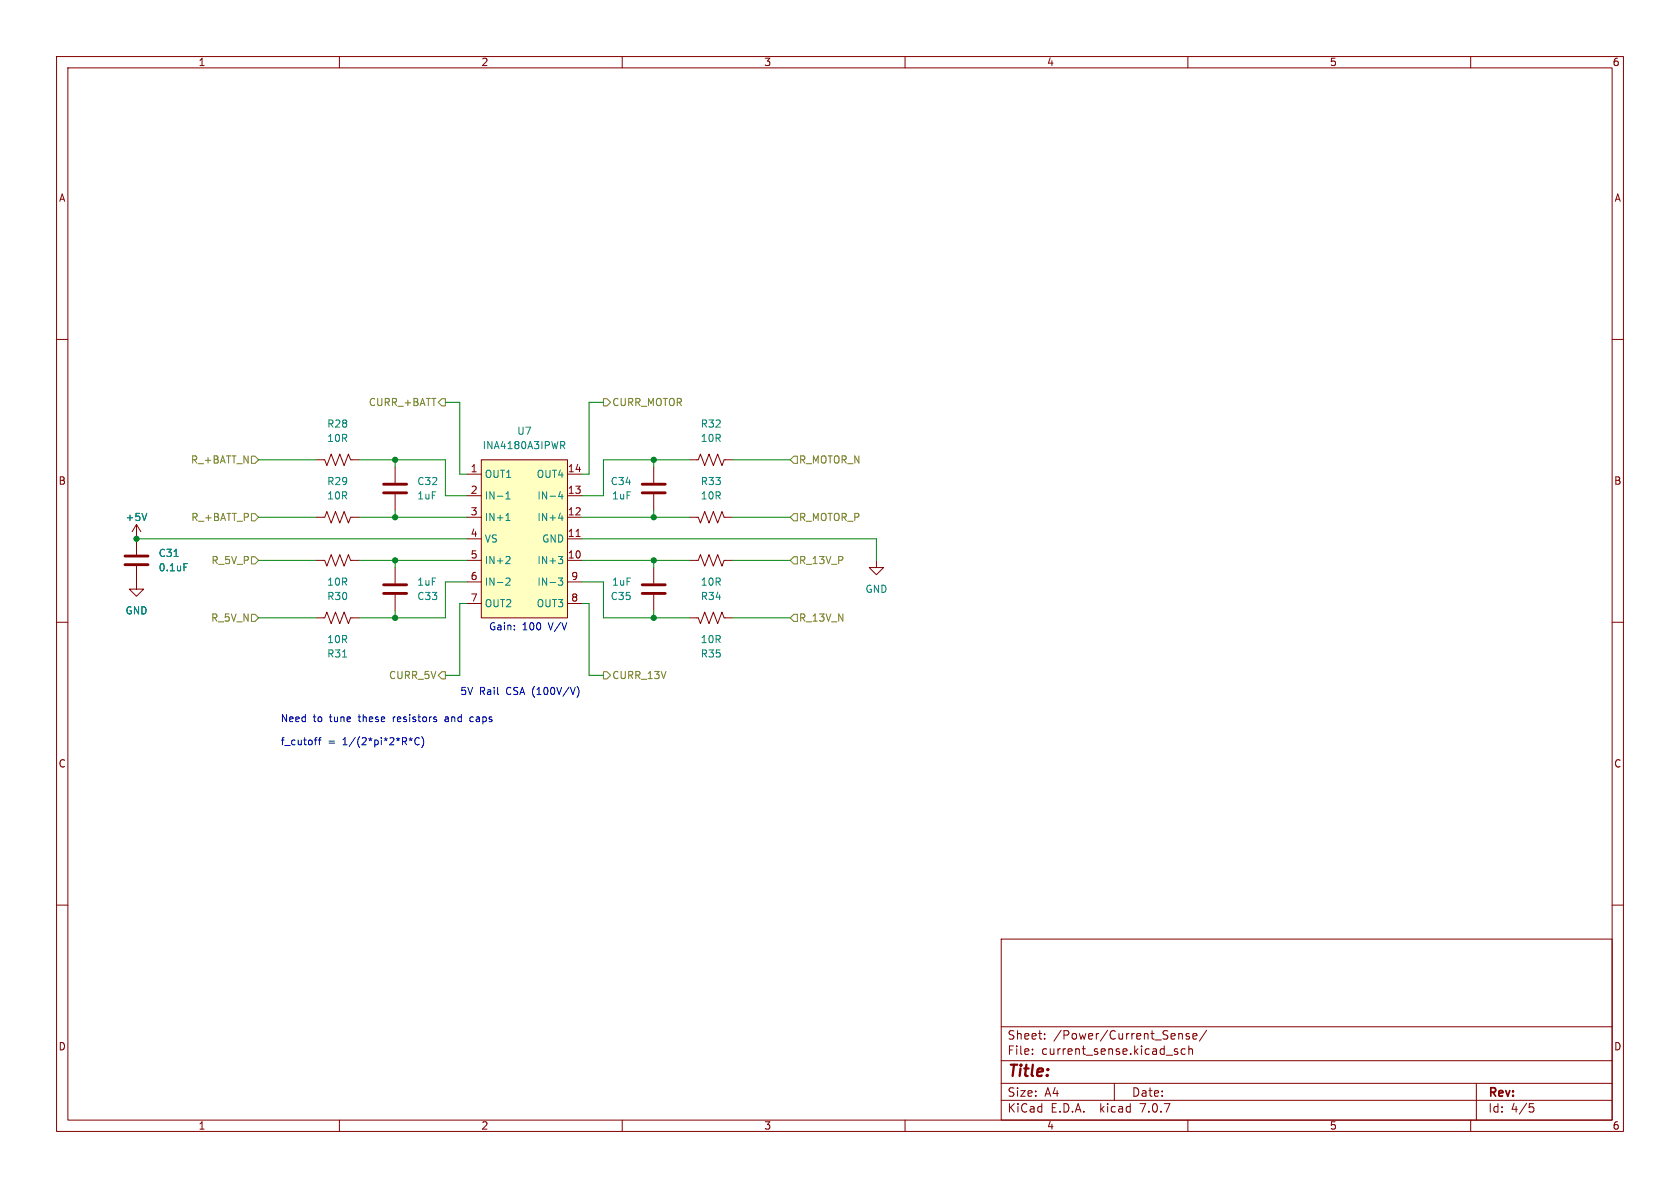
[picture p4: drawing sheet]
<svg xmlns="http://www.w3.org/2000/svg" width="297mm" height="210mm" viewBox="0 0 297 210" stroke-linecap="round" stroke-linejoin="round" font-family="sans-serif">
<g fill="none" stroke="#840000" stroke-width=".18">
<path d="M10 10h277v190h-277zM12 12h273v186h-273zM60 10v2M110 10v2M160 10v2M210 10v2M260 10v2M10 60h2M285 60h2M24.1 92.7v5.3M24.1 92.7l-.7 1.3M24.1 92.7l.8 1.3"/>
<path d="M55.9 91.4h1.5l.4-1 .7 2.1 .8-2.1 .8 2.1 .7-2.1 .8 2.1 .4-1.1h1.5M55.9 81.3h1.5l.4 1 .7-2 .8 2 .8-2 .7 2 .8-2 .4 1h1.5M55.9 99.1h1.5l.4 1 .7-2.1 .8 2.1 .8-2.1 .7 2.1 .8-2.1 .4 1.1h1.5M69.8 82.6v2.7M69.8 87.4v2.8M82.5 91.4h2.6M82.5 83.8h2.6M82.5 99.1h2.6M82.5 95.3h2.6M82.5 87.6h2.6M85.1 81.3h15.2v27.9h-15.2zM100.3 91.4h2.6"/>
<path d="M100.3 83.8h2.6M100.3 99.1h2.6M100.3 95.3h2.6M100.3 87.6h2.6M101.8 94.8h.8M115.6 82.6v2.7M115.6 87.4v2.8M121.9 91.4h1.5l.4 1.1 .8-2.1 .7 2.1 .8-2.1 .8 2.1 .7-2.1 .4 1h1.5M121.9 81.3h1.5l.4-1 .8 2 .7-2 .8 2 .8-2 .7 2 .4-1h1.5M121.9 99.1h1.5l.4-1.1 .8 2.1 .7-2.1 .8 2.1 .8-2.1 .7 2.1 .4-1h1.5M154.9 99.1v1.2h1.3l-1.3 1.3-1.2-1.3h1.2M10 110h2"/>
<path d="M24.1 100.1v4h1.3l-1.3 1.3-1.2-1.3h1.2M55.9 109.2h1.5l.4-1 .7 2 .8-2 .8 2 .7-2 .8 2 .4-1h1.5M69.8 100.3v2.8M69.8 105.2v2.8M82.5 102.9h2.6M82.5 106.7h2.6M100.3 102.9h2.6M100.3 106.7h2.6M115.6 100.3v2.8M115.6 105.2v2.8M121.9 109.2h1.5l.4 1 .8-2 .7 2 .8-2 .8 2 .7-2 .4 1h1.5M285 110h2"/>
<path d="M10 160h2M285 160h2M177 166h108v32h-108zM60 198v2M110 198v2M160 198v2M177 194.5h108M177 191.5h108M177 187.5h108M177 181.5h108M182.5 186.3v.1M182.5 185.5v.1"/>
<path d="M184.7 183.6v.1M184.7 182.8v.1M197 191.5v3M207.7 185.8l.3 .1 .2 .2v.2l-.5 .1M207.7 185.5h.5M208.6 182.7l.4 .1v.1v.8M209.5 185.5l-.4-.1-.3 .3v.4l.2 .2h.5M210 198v2M210.2 185.5l.2-.1 .3 .1 .1 .9M210.2 184.9v1.5M210.2 182.8l-.3-.1-.2 .2v.2l.5 .2v.3h-.5M210.9 183.2l.7-.1-.1-.3-.4-.1-.2 .2 .1 .7h.5"/>
<path d="M213.3 182.1l-1.3 2M260 198v2M261 191.5v6.5M270.4 195.1h.7M270.5 195.7h.4l.3 .3-.2 .5-.5 .1"/>
</g>
<path d="M22.1 99.8h4.1M22.1 98.3h4.1M67.8 87.1h4.1M67.8 85.6h4.1M113.5 87.1h4.1M113.5 85.6h4.1M67.8 103.4h4.1M67.8 104.9h4.1M113.5 103.4h4.1M113.5 104.9h4.1" fill="none" stroke="#840000" stroke-width=".51"/>
<g fill="none" stroke="#008484" stroke-width=".18">
<path d="M99.1 78h.5l.2 .3-.1 .4h-.6M99.4 78.7l.4 .6M25.9 90.7l-.4 1.3M30.8 98.4h.7M32.5 99.6h.6M89.4 88.2h.8M89.4 87.3l.4-.4v1.3M89.4 92h.8M89.6 91.1l.2-.4v1.3M89.6 98.4h.5l.1 .3-.8 .9h.8M98.7 98.4h.8l-.4 .5M98.8 91.6h.7"/>
<path d="M99.1 86.9l-.3 .9h.7M99.2 98.9l.3 .2v.3l-.3 .2M99.4 87.4v.8M99.4 91.2v.8M60.6 116.1h.7M89.4 102.3l.5-.1 .3 .3-.8 .9h.8M98.7 102.2h.8l-.4 .5 .3 .1v.5l-.2 .1h-.4"/>
</g>
<path d="M85.1 81.3h15.2v27.9h-15.2z" fill="#ffffc2" stroke="#ffffc2" stroke-width=".18"/>
<path d="M77.5 71.1l.6-.6h.6v1.3h-.6zM106.7 70.5h.6l.6 .6-.6 .7h-.6zM44.4 98.4h.7l.6 .7-.6 .6h-.7zM44.4 90.8h.7l.6 .6-.6 .7h-.7zM44.4 80.6h.7l.6 .7-.6 .6h-.7zM140.3 98.4h.7v1.3h-.7l-.6-.6zM140.3 90.8h.7v1.3h-.7l-.6-.7zM140.3 80.6h.7v1.3h-.7l-.6-.6zM44.4 108.6h.7l.6 .6-.6 .7h-.7zM78.1 118.7h.6v1.3h-.6l-.6-.6zM106.7 118.7h.6l.6 .7-.6 .6h-.6zM140.3 108.6h.7v1.3h-.7l-.6-.7z" fill="none" stroke="#848400" stroke-width=".18"/>
<g fill="none" stroke="#0000c2" stroke-width=".18">
<path d="M55.6 130.8h.4M55.9 130.4h.1M56.3 130.8h.5M56.8 130.4l-.3 .2v1.1M72.3 130.6l.3 .1M72.6 130.4v.3M72.6 130.7l-.2 .2M72.6 130.7l.2 .2M72.9 130.6l-.3 .1M74.1 130.5a.6 .6 0 0 0-.8 .4 .6 .6 0 0 0 .6 .8l.2-.2M74.5 130.2a1.46 1.46 0 0 1 0 2M77.1 127.2v.3"/>
<path d="M78.8 126.7l-.1 .1M78.8 127.1l-.1 .2 .1 .3M83.6 126.7h-.3l-.2 .3v.5l.5 .1M102 121.3a1.46 1.46 0 0 1 0 2"/>
</g>
<g fill="none" stroke="#008400" stroke-width=".18">
<path d="M78.7 71.1h2.6v12.7h1.2M106.7 71.1h-2.6v12.7h-1.2M24.1 95.3h58.4M45.7 99.1h10.2M45.7 91.4h10.2M45.7 81.3h10.2M63.5 81.3h15.2v6.3h3.8M63.5 99.1h19M63.5 91.4h19M69.8 81.3v1.3M69.8 90.2v1.2M69.8 99.1v1.2"/>
<path d="M102.9 95.3h52v3.8M102.9 99.1h19M102.9 91.4h19M115.6 81.3v1.3M115.6 90.2v1.2M115.6 99.1v1.2M121.9 81.3h-15.2v6.3h-3.8M129.5 99.1h10.2M129.5 91.4h10.2M129.5 81.3h10.2M45.7 109.2h10.2M69.8 108v1.2"/>
<path d="M82.5 102.9h-3.8v6.3h-15.2M82.5 106.7h-1.2v12.7h-2.6M102.9 102.9h3.8v6.3h15.2M102.9 106.7h1.2v12.7h2.6M115.6 108v1.2M129.5 109.2h10.2"/>
</g>
<g fill="#008400" stroke="#008400" stroke-width=".18">
<circle cx="24.1" cy="95.3" r=".46"/>
<circle cx="69.8" cy="99.1" r=".46"/>
<circle cx="69.8" cy="81.3" r=".46"/>
<circle cx="69.8" cy="109.2" r=".46"/>
<circle cx="69.8" cy="91.4" r=".46"/>
<circle cx="115.6" cy="81.3" r=".46"/>
<circle cx="115.6" cy="91.4" r=".46"/>
<circle cx="115.6" cy="99.1" r=".46"/>
<circle cx="115.6" cy="109.2" r=".46"/>
</g>
<text font-size="2.8" fill="#840000" x="178" y="190.9">Title:</text>
<g font-size="2.1" fill="#840000">
<text x="178" y="184">Sheet:</text>
<text x="186.2" y="184">/Power/Current_Sense/</text>
<text x="178" y="186.7">File:</text>
<text x="184.1" y="186.7">current_sense.kicad_sch</text>
<text x="178" y="196.9">KiCad</text>
<text x="178" y="194.1">Size:</text>
<text x="184.7" y="194.1">A4</text>
<text x="185.7" y="196.9">E.D.A.</text>
<text x="194.6" y="196.9">kicad</text>
<text x="200" y="194.1">Date:</text>
<text x="201.8" y="196.9">7.0.7</text>
<text x="263" y="194.3">Rev:</text>
<text x="263" y="196.9">Id:</text>
<text x="267.1" y="196.9">4/5</text>
</g>
<g font-size="1.8" fill="#840000">
<text x="35" y="11.9">1</text>
<text x="85" y="11.9">2</text>
<text x="135" y="11.9">3</text>
<text x="185" y="11.9">4</text>
<text x="235" y="11.9">5</text>
<text x="285" y="11.9">6</text>
<text x="10.3" y="35.9">A</text>
<text x="285.3" y="35.9">A</text>
<text x="83.1" y="83.6">1</text>
<text x="100.3" y="83.6">14</text>
<text x="10.3" y="85.9">B</text>
<text x="83.1" y="87.4">2</text>
<text x="100.3" y="87.4">13</text>
<text x="285.3" y="85.9">B</text>
<text x="83.1" y="91.2">3</text>
<text x="83.1" y="95">4</text>
<text x="100.3" y="95">11</text>
<text x="100.3" y="91.2">12</text>
<text x="83.1" y="98.8">5</text>
<text x="100.3" y="98.8">10</text>
<text x="83.1" y="102.6">6</text>
<text x="83.1" y="106.4">7</text>
<text x="100.9" y="106.4">8</text>
<text x="100.9" y="102.6">9</text>
<text x="10.3" y="135.9">C</text>
<text x="285.3" y="135.9">C</text>
<text x="10.3" y="185.9">D</text>
<text x="285.3" y="185.9">D</text>
<text x="35" y="199.9">1</text>
<text x="85" y="199.9">2</text>
<text x="135" y="199.9">3</text>
<text x="185" y="199.9">4</text>
<text x="235" y="199.9">5</text>
<text x="285" y="199.9">6</text>
</g>
<g font-size="1.8" fill="#848400">
<text x="65.1" y="72">CURR_+BATT</text>
<text x="108.1" y="72">CURR_MOTOR</text>
<text x="33.7" y="82.1">R_+BATT_N</text>
<text x="141.2" y="82.1">R_MOTOR_N</text>
<text x="33.7" y="92.3">R_+BATT_P</text>
<text x="141.2" y="92.3">R_MOTOR_P</text>
<text x="37.3" y="99.9">R_5V_P</text>
<text x="141.2" y="99.9">R_13V_P</text>
<text x="37.2" y="110.1">R_5V_N</text>
<text x="141.2" y="110.1">R_13V_N</text>
<text x="68.7" y="120.2">CURR_5V</text>
<text x="108.1" y="120.2">CURR_13V</text>
</g>
<g font-size="1.8" fill="#008484">
<text x="57.7" y="75.8">R28</text>
<text x="91.3" y="77.1">U7</text>
<text x="123.8" y="75.8">R32</text>
<text x="57.7" y="78.3">10R</text>
<text x="85.2" y="79.6">INA4180A3IPWR</text>
<text x="123.8" y="78.3">10R</text>
<text x="57.7" y="86">R29</text>
<text x="57.7" y="88.5">10R</text>
<text x="73.7" y="88.5">1uF</text>
<text x="73.7" y="86">C32</text>
<text x="85.6" y="84.7">OUT1</text>
<text x="85.6" y="88.5">IN-1</text>
<text x="94.8" y="84.7">OUT4</text>
<text x="94.9" y="88.5">IN-4</text>
<text x="107.9" y="86">C34</text>
<text x="108.1" y="88.5">1uF</text>
<text x="123.8" y="86">R33</text>
<text x="123.8" y="88.5">10R</text>
<text x="22.1" y="92.3">+5V</text>
<text x="85.6" y="92.3">IN+1</text>
<text x="94.9" y="92.3">IN+4</text>
<text x="27.9" y="98.7">C31</text>
<text x="27.9" y="101.2">0.1uF</text>
<text x="85.6" y="96.1">VS</text>
<text x="85.6" y="99.9">IN+2</text>
<text x="94.9" y="99.9">IN+3</text>
<text x="95.7" y="96.1">GND</text>
<text x="57.7" y="106.3">R30</text>
<text x="57.7" y="103.7">10R</text>
<text x="73.7" y="103.7">1uF</text>
<text x="73.7" y="106.3">C33</text>
<text x="85.6" y="103.7">IN-2</text>
<text x="85.6" y="107.5">OUT2</text>
<text x="94.8" y="107.5">OUT3</text>
<text x="94.9" y="103.7">IN-3</text>
<text x="107.9" y="106.3">C35</text>
<text x="108.1" y="103.7">1uF</text>
<text x="123.8" y="106.3">R34</text>
<text x="123.8" y="103.7">10R</text>
<text x="152.9" y="105">GND</text>
<text x="22.1" y="108.8">GND</text>
<text x="57.7" y="113.9">10R</text>
<text x="123.8" y="113.9">10R</text>
<text x="57.7" y="116.4">R31</text>
<text x="123.8" y="116.4">R35</text>
</g>
<g font-size="1.8" fill="#0000c2">
<text x="86.4" y="111.5">Gain:</text>
<text x="92.3" y="111.5">100</text>
<text x="97.1" y="111.5">V/V</text>
<text x="81.3" y="122.9">5V</text>
<text x="84.7" y="122.9">Rail</text>
<text x="89.6" y="122.9">CSA (100V/V)</text>
<text x="49.5" y="127.7">Need</text>
<text x="49.5" y="131.8">f_cutoff</text>
<text x="55.4" y="127.7">to</text>
<text x="58" y="131.8">=</text>
<text x="58.4" y="127.7">tune</text>
<text x="60.7" y="131.8">1/(2*pi*2*R*C)</text>
<text x="63.7" y="127.7">these</text>
<text x="69.9" y="127.7">resistors</text>
<text x="79.3" y="127.7">and</text>
<text x="84" y="127.7">caps</text>
</g>
</svg>
